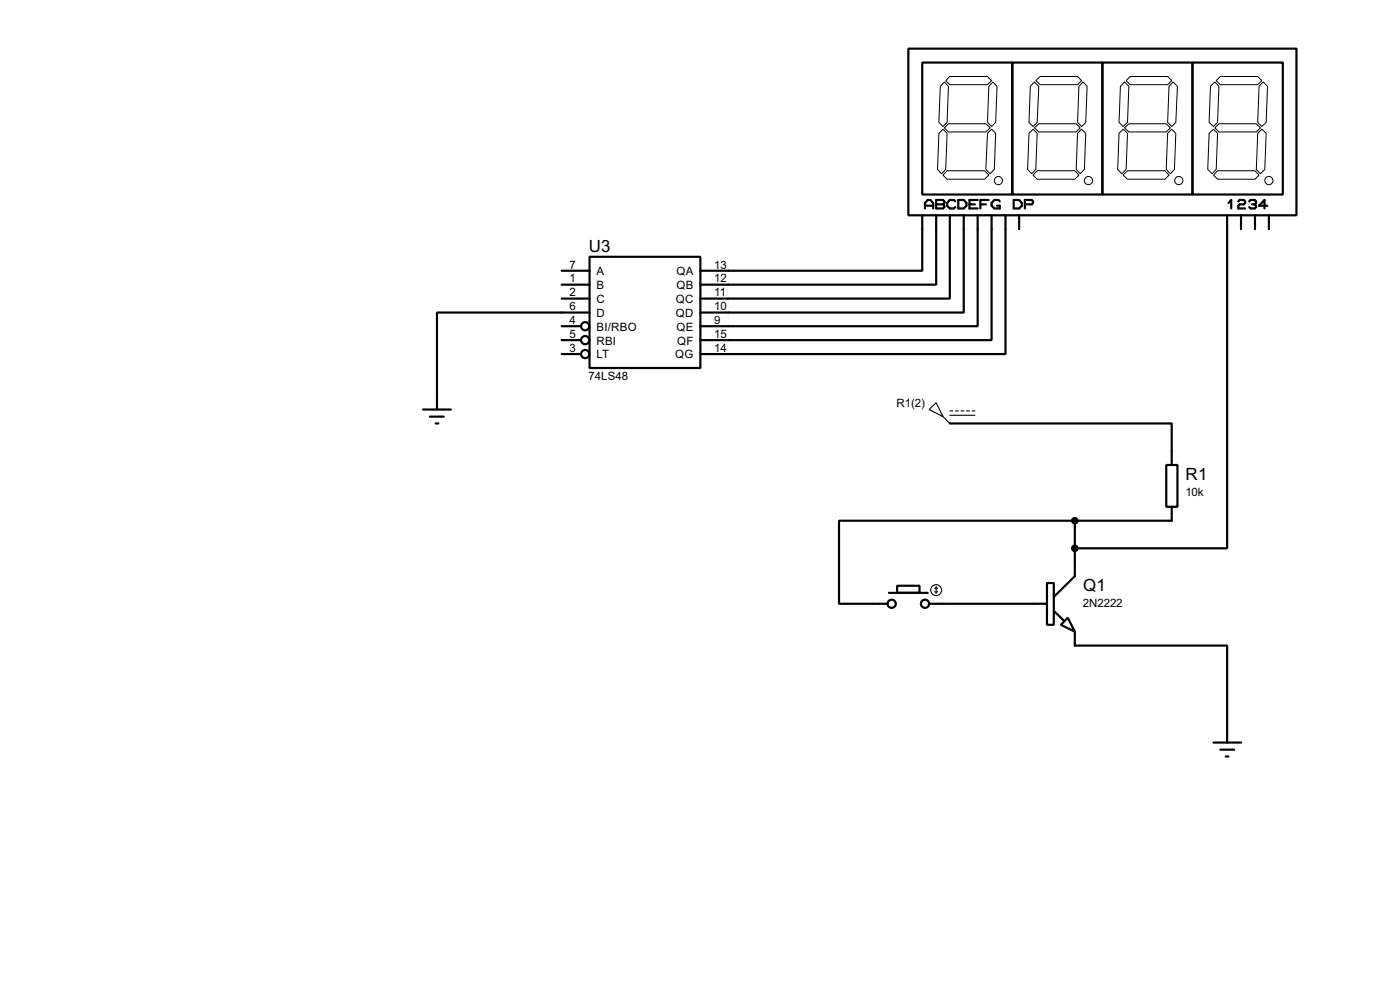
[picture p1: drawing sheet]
<svg xmlns="http://www.w3.org/2000/svg" width="256mm" height="180mm" viewBox="0 0 256 180" stroke-linecap="round" stroke-linejoin="round" font-family="sans-serif">
<g fill="none" stroke="#000" stroke-width=".4">
<path d="M166.4 8.9h71.1v30.5h-71.1zM169 11.5h16.5v24.1h-16.5zM185.5 11.5h16.5v24.1h-16.5zM202 11.5h16.5v24.1h-16.5zM218.5 11.5h16.5v24.1h-16.5zM169 39.4v10.2h-40.7M169.5 38.2v-1l.5-.6h.5l.5 .6v1M169.5 37.7h1.5M171.5 39.4v12.7h-43.2M171.5 36.6h1.3l.2 .3v.3l-.2 .2 .2 .3v.2l-.2 .3h-1.3zM171.5 37.4h1.3M174 39.4v15.3h-45.7"/>
<path d="M175 36.9l-.2-.3h-.8l-.5 .6v.5l.5 .5h.8l.2-.3M175.6 36.6h1l.5 .6v.5l-.5 .5h-1zM176.6 39.4v17.8h-48.3M177.6 37.4h1M179.1 39.4v20.3h-50.8M179.1 36.6h-1.5v1.6h1.5M179.6 37.4h1M181.1 36.6h-1.5v1.6M181.7 39.4v22.9h-53.4M183.2 36.9l-.3-.3h-.7l-.5 .6v.5l.5 .5h1v-.5h-.5M184.2 39.4v25.4h-55.9M185.7 36.6h1l.5 .6v.5l-.5 .5h-1z"/>
<path d="M186.7 39.4v2.6M187.8 37.4h1.2l.3-.2v-.3l-.3-.3h-1.2v1.6M224.8 39.4v61h-27.9M225.1 37.2l.5-.6v1.6M226.9 36.9l.2-.3h.8l.2 .3v.3l-.2 .2h-.8l-.2 .3v.5h1.2M227.4 39.4v2.6M228.9 36.9l.2-.3h.8l.2 .3v.3l-.2 .2M229.4 37.4h.5M229.9 37.4l.2 .3v.2l-.2 .3h-.8l-.2-.3M229.9 39.4v2.6M232.2 37.7h-1.5l1-1.1v1.6M232.5 39.4v2.6"/>
<path d="M102.9 49.6h5.1M102.9 52.1h5.1M102.9 54.7h5.1M102.9 59.7h3.6M108 47h20.3v20.4h-20.3zM108 57.2h-27.9v17.8M77.5 75h5.1M78.8 76.3h2.5M79.8 77.5h.5M102.9 62.3h3.6M102.9 64.8h3.6M174 77.5h40.7v7.6"/>
<path d="M196.9 95.3h-43.2v15.2h8.9M196.9 95.3v10.2l-3.8 3.8M213.7 85.1h2v7.7h-2zM214.7 92.8v2.5h-17.8M162.9 108.5h7.1M164.4 107.2h4.1v1.3h-4.1zM170.2 110.5h21.6M191.8 106.7h1.3v7.7h-1.3zM193.1 111.8l1.8 1.8M195.6 113.1l1.3 2.5-2.5-1.2zM196.9 115.6v2.6h27.9v17.7M222.3 135.9h5.1"/>
<path d="M223.6 137.2h2.5M224.6 138.5h.5"/>
<circle cx="107.2" cy="59.7" r=".75"/>
<circle cx="107.2" cy="64.8" r=".75"/>
<circle cx="107.2" cy="62.3" r=".75"/>
<circle cx="163.3" cy="110.5" r=".75"/>
<circle cx="169.4" cy="110.5" r=".75"/>
</g>
<g fill="none" stroke="#000" stroke-width=".18">
<path d="M173 15l.8 .8-.3 6.6-.7 .8-.8-.8 .3-6.6zM173.3 14.8l.7-.8h6.9l.8 .8-.8 .7h-6.9zM181.9 15l.8 .8-.3 6.6-.7 .8-.8-.8 .3-6.6zM189.5 15l.8 .8-.3 6.6-.7 .8-.8-.8 .3-6.6zM189.8 14.8l.8-.8h6.8l.8 .8-.8 .7h-6.8zM198.4 15l.8 .8-.3 6.6-.7 .8-.8-.8 .3-6.6zM206 15l.8 .8-.2 6.6-.8 .8-.8-.8 .3-6.6zM206.3 14.8l.8-.8h6.8l.8 .8-.8 .7h-6.8zM214.9 15l.8 .8-.3 6.6-.7 .8-.8-.8 .3-6.6zM222.6 15l.7 .8-.2 6.6-.8 .8-.8-.8 .3-6.6zM222.8 14.8l.8-.8h6.8l.8 .8-.8 .7h-6.8zM231.4 15l.8 .8-.2 6.6-.8 .8-.8-.8 .3-6.6z"/>
<path d="M172 24.4l.8-.7 .7 .7-.2 6.6-.8 .8-.7-.8zM173 23.4l.8-.7h6.8l.8 .7-.8 .8h-6.8zM173.5 31.3h6.9l.8 .8-.8 .7h-6.9l-.7-.7zM180.9 24.4l.8-.7 .7 .7-.2 6.6-.8 .8-.8-.8zM189.3 23.7l.7 .7-.2 6.6-.8 .8-.7-.8 .2-6.6zM189.5 23.4l.8-.7h6.9l.7 .7-.7 .8h-6.9zM190 31.3h6.9l.8 .8-.8 .7h-6.9l-.7-.7zM198.2 23.7l.7 .7-.2 6.6-.8 .8-.7-.8 .2-6.6zM205 24.4l.8-.7 .8 .7-.3 6.6-.8 .8-.7-.8zM205.8 32.1l.8-.8h6.8l.8 .8-.8 .7h-6.8zM206 23.4l.8-.7h6.9l.7 .7-.7 .8h-6.9zM213.9 24.4l.8-.7 .7 .7-.2 6.6-.8 .8-.7-.8z"/>
<path d="M221.5 24.4l.8-.7 .8 .7-.3 6.6-.7 .8-.8-.8zM222.6 23.4l.7-.7h6.9l.7 .7-.7 .8h-6.9zM223.1 31.3h6.8l.8 .8-.8 .7h-6.8l-.8-.7zM231.2 23.7l.8 .7-.3 6.6-.8 .8-.7-.8 .2-6.6z"/>
<circle cx="182.9" cy="33.1" r=".75"/>
<circle cx="199.4" cy="33.1" r=".75"/>
<circle cx="215.9" cy="33.1" r=".75"/>
<circle cx="232.4" cy="33.1" r=".75"/>
</g>
<g fill="none" stroke="#000" stroke-width=".2">
<path d="M170.2 75l1.3-1.3 1.3 2.6zM172.8 76.3l1.2 1.2M174 75.2h.6M174 76h4.6M175.1 75.2h.5M176.1 75.2h.5M177.1 75.2h.5M178.1 75.2h.5M171.3 108.3l.2 .2M171.5 107.5v1M171.5 107.5l-.2 .3M171.5 107.5l.3 .3"/>
<path d="M171.8 108.3l-.3 .2"/>
<circle cx="171.5" cy="108" r="1"/>
</g>
<g fill="#000" stroke="#000" stroke-width=".4">
<circle cx="196.9" cy="95.3" r=".5"/>
<circle cx="196.9" cy="100.4" r=".5"/>
</g>
<g font-size="3.5">
<text x="107.9" y="46.2">U3</text>
<text x="217.2" y="87.8">R1</text>
<text x="198.4" y="108.2">Q1</text>
</g>
<g font-size="2.4">
<text x="104.3" y="49.2">7</text>
<text x="104.3" y="51.7">1</text>
<text x="109.3" y="50.4">A</text>
<text x="109.3" y="52.9">B</text>
<text x="123.9" y="50.4">QA</text>
<text x="123.9" y="52.9">QB</text>
<text x="130.9" y="49.2">13</text>
<text x="130.9" y="51.7">12</text>
<text x="104.3" y="54.3">2</text>
<text x="104.3" y="56.8">6</text>
<text x="104.3" y="59.3">4</text>
<text x="109.3" y="55.4">C</text>
<text x="109.3" y="58">D</text>
<text x="123.8" y="55.4">QC</text>
<text x="123.8" y="58">QD</text>
<text x="130.9" y="54.3">11</text>
<text x="130.9" y="56.8">10</text>
<text x="130.9" y="59.3">9</text>
<text x="104.3" y="61.9">5</text>
<text x="104.3" y="64.4">3</text>
<text x="109.3" y="60.5">BI/RBO</text>
<text x="109.3" y="63.1">RBI</text>
<text x="109.3" y="65.6">LT</text>
<text x="123.7" y="65.6">QG</text>
<text x="123.9" y="60.5">QE</text>
<text x="124" y="63.1">QF</text>
<text x="130.9" y="61.9">15</text>
<text x="130.9" y="64.4">14</text>
<text x="107.8" y="69.5">74LS48</text>
<text x="164.2" y="74.5">R1(2)</text>
<text x="217.2" y="90.8">10k</text>
<text x="198.4" y="111.1">2N2222</text>
</g>
</svg>
